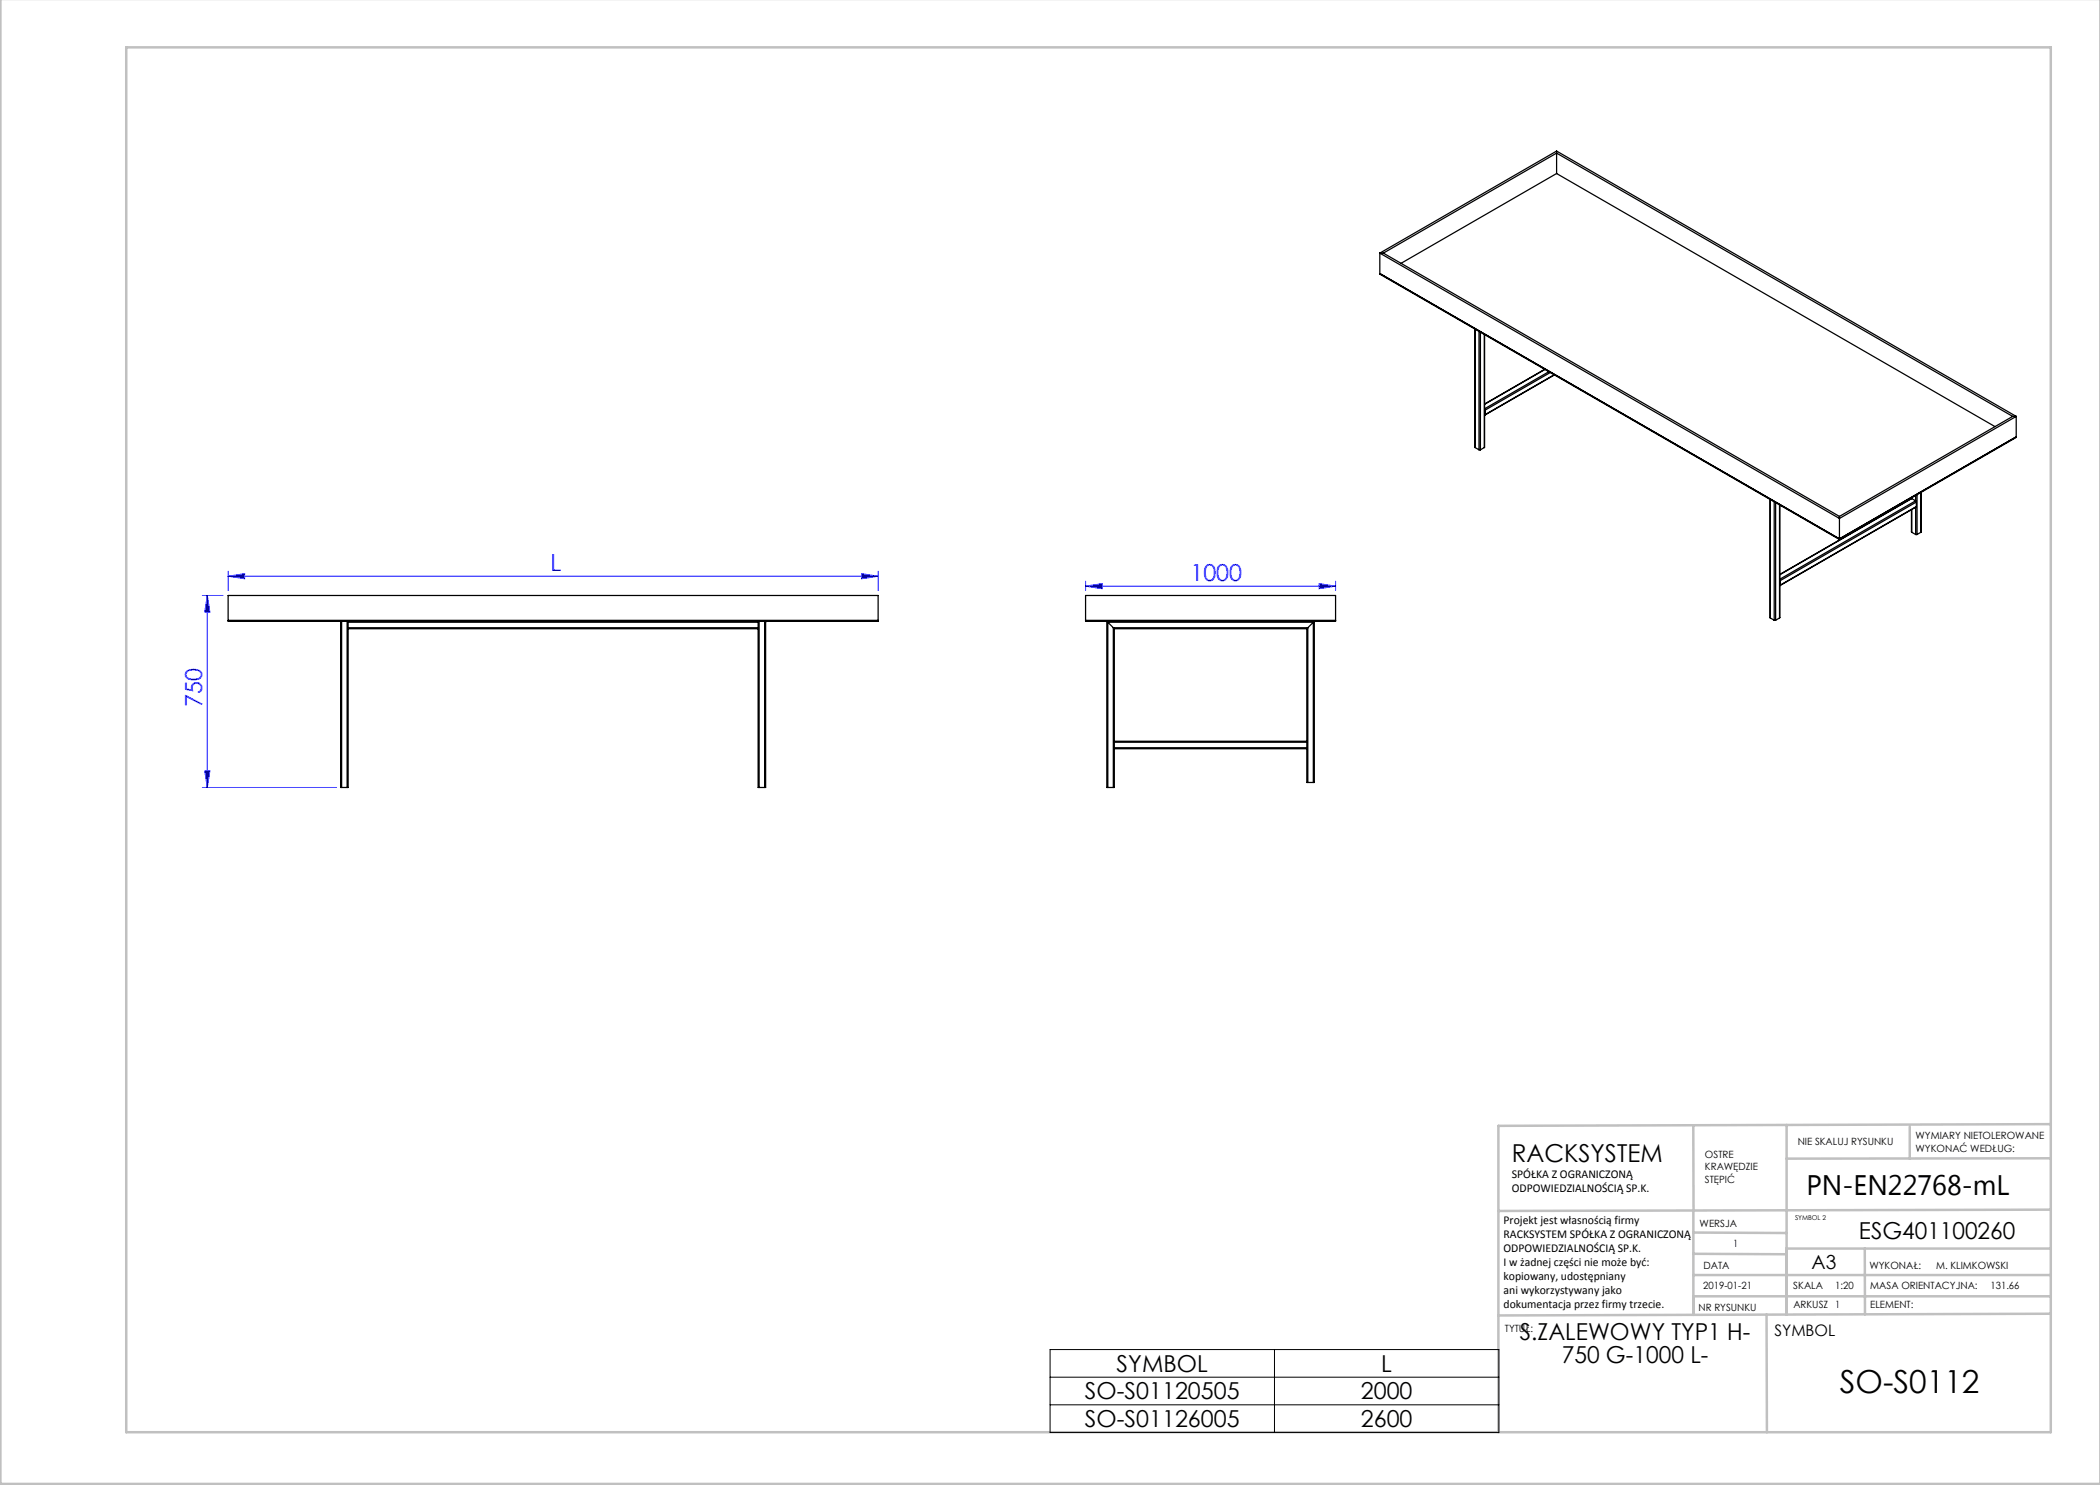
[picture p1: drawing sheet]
<svg xmlns="http://www.w3.org/2000/svg" width="420mm" height="297mm" viewBox="0 0 420 297" stroke-linecap="round" stroke-linejoin="round" font-family="sans-serif">
<g fill="none" stroke="#00f" stroke-width=".2">
<path d="M40.5 119.1h4.1M41.5 119.1v38.4M41.5 119.1l.5 3.3h-1zM45.6 115.2l3.3-.5v1.1zM45.6 114.2v3.9M45.6 115.2h130M172.3 114.7l3.3 .5-3.3 .6zM175.6 114.2v3.9M217.1 117.2l3.3-.5v1zM217.1 116.2v1.9M217.1 117.2h50M263.8 116.7l3.3 .5-3.3 .5z"/>
<path d="M267.1 116.2v1.9M40.5 157.5h26.8M41 154.2h1l-.5 3.3z"/>
</g>
<g fill="none" stroke="#c0c0c0" stroke-width=".5">
<path d="M.1 -.1v296.9h419.9M25.2 9.5h385v276.9h-385zM338.7 225.2v16.9M357.3 225v37.9M382 225.4v6.3M410.1 224.8l-110.4 .4v61.2M410.1 231.7h-52.8M338.7 259.3h71.5M338.7 255h71.5M338.7 250.8l18.6 .1M338.7 246.5l18.6 .1M338.7 242.1v20.9"/>
<path d="M373 249.7v13.2M410.1 241.9l-110.4 .3M410.2 249.7h-52.9v13.2M353.3 262.9l.1 23.5M410.2 262.7l-110.5 .4"/>
</g>
<path d="M210 269.9h89.8v16.6h-89.8zM210 275.4h89.8M254.9 269.9v16.6M210 281h89.8" fill="none" stroke="#000" stroke-width=".2"/>
<g fill="#00f">
<path d="M45.6 115.2l3.3-.5v1.1zM172.3 114.7l3.3 .5-3.3 .6zM217.1 117.2l3.3-.5v1zM263.8 116.7l3.3 .5-3.3 .5z"/>
<path d="M41 154.2h1l-.5 3.3zM41.5 119.1l.5 3.3h-1z"/>
</g>
<g fill="none" stroke="#000" stroke-width=".25">
<path d="M311.3 30.2v4.5M311.3 30.2l91.9 53.1M311.3 34.7l87.7 50.6M311.3 30.2l-35.3 20.4M311.3 34.7l-31.1 18M276 50.6l91.9 53.1 35.3-20.4M276 54.7l91.9 53.1 35.3-20.4M276 50.6h.7M276 50.6v4.2l91.9 53.1M276.7 50.6l91.2 52.7M276.7 50.6l34.6-20 91.2 52.7M295 65.8v23.7"/>
<path d="M295.8 66.3v23.7M296.1 66.4v23.6M296.9 66.9v22.6M308.9 73.9l-12 6.9M309 73.9l-12.1 7M309.8 74.3l-12.9 7.5M310 74.5l-13 7.5M310.8 75l-13.8 7.9M310.9 75l-13.9 8M295 89.5l.8 .5M295.8 90h.3M296.9 89.5l-.8 .5"/>
<path d="M296.9 81.8l.1 .2M296.9 81.9v.1M296.9 82.9h.1M296.9 82v.9M296.9 82h.1M297 82.9l-.1 .1M297 82v.9M354 99.9l.1 23.7M354.1 99.9v23.7M382.3 99.6v.1M382.3 99.7l-26.3 15.2M382.3 99.7l.8 .5"/>
<path d="M382.3 99.5v.2M383.1 99.1v1.1M383.4 98.9v8M384.2 98.5v8M402.5 83.3l-34.6 20M402.5 83.3h.7M403.2 83.3v4.2l-35.3 20.4M45.6 119.1h130v5.1h-130zM217.1 119.1h50v5.1h-50zM354.8 100.4v23.6M355.1 100.5v23.5M355.9 101v22.6"/>
<path d="M356 115.9v.2M356 116v.1M356 101l-.1 22.6M356 117h.1M356 116.1h.1M356 117v.1M356 116.1v.9M367.9 103.3v4.6M382.3 101.9v4.6M382.3 106.5l.8 .4M383.1 100.2l.2 .2M383.1 106.9h.3"/>
<path d="M383.1 100.2l-27.1 15.6M383.1 101.5v5.4M383.3 101.3l-27.3 15.8M383.3 100.4l-27.3 15.7M383.3 100.4v.9M383.3 101.3l-27.3 15.7M384.2 106.5l-.8 .4M45.6 124.1h130M68.2 124.3l.1-.1v33.3h-.2zM69.6 125.5v.2M69.6 124.2v.2M69.6 125.7v31.8h-.2"/>
<path d="M69.6 124.4l-.2-.2v33.3M69.6 125.7h82M69.6 125.5h82M69.6 124.4v1.1M69.6 124.4h82M151.6 125.5v.2M151.6 124.2v.2M151.6 125.7v31.8h.2M151.6 124.4l.2-.2v33.3M151.6 124.4v1.1M152.9 124.2l.2 .2v33.1h-.2zM217.1 124.1h50"/>
<path d="M221.6 124.4l-.2-.2v33.3h.2M221.6 124.4h41.1M221.6 124.4l1.1 1.1M221.6 124.4v33.1M222.7 125.5l.2 .2M222.7 125.5h38.9M222.7 125.5v32M222.9 125.7h38.5M222.9 125.7v22.5M261.4 125.7v22.5M261.6 125.5l-.2 .2M261.6 125.5v31"/>
<path d="M262.7 124.4l.2-.2v32.3h-.2M262.7 124.4v32.1M262.7 124.4l-1.1 1.1M354.1 123.6l.7 .4M354.8 124h.3M355.9 123.6l-.8 .4M68.3 157.5h1.1M151.8 157.5h1.1M221.6 157.5h1.1M222.9 148.2v.2M222.9 149.5v.2M222.9 149.7v7.8h-.2"/>
<path d="M222.9 148.2h38.5M222.9 148.4h38.5M222.9 149.5h38.5M222.9 149.7h38.5M222.9 148.4v1.1M261.4 148.2v.2M261.4 149.5v.2M261.4 149.7v6.8h.2M261.4 148.4v1.1M261.6 156.5h1.1"/>
</g>
<text font-size="6.3" x="367.9" y="278.5">SO-S0112</text>
<text font-size="5.6" x="361.3" y="239.1">PN-EN22768-mL</text>
<text font-size="4.9" x="302.4" y="232.4">RACKSYSTEM</text>
<g font-size="4.7" fill="#00f">
<text x="110.1" y="114.2">L</text>
<text x="238.1" y="116.2">1000</text>
<text x="40.4" y="141.4" transform="rotate(-90 40.4 141.4)">750</text>
</g>
<g font-size="4.7">
<text x="371.8" y="247.8">ESG401100260</text>
<text x="304" y="268.1">S.ZALEWOWY TYP1 H-</text>
<text x="223.3" y="274.3">SYMBOL</text>
<text x="276.3" y="274.3">L</text>
<text x="312.4" y="272.6">750 G-1000 L-</text>
<text x="217" y="279.9">SO-S01120505</text>
<text x="272.2" y="279.9">2000</text>
<text x="217" y="285.4">SO-S01126005</text>
<text x="272.2" y="285.4">2600</text>
</g>
<text font-size="3.9" x="362.3" y="253.8">A3</text>
<text font-size="3.2" x="354.9" y="267.2">SYMBOL</text>
<g font-size="2.4">
<text x="302.4" y="235.6">SPÓŁKA Z OGRANICZONĄ</text>
<text x="302.4" y="238.4">ODPOWIEDZIALNOŚCIĄ SP.K.</text>
<text x="300.7" y="244.7">Projekt jest własnością firmy</text>
<text x="300.7" y="247.5">RACKSYSTEM SPÓŁKA Z OGRANICZONĄ</text>
<text x="300.7" y="250.3">ODPOWIEDZIALNOŚCIĄ SP.K.</text>
<text x="300.7" y="253.1">I w żadnej części nie może być:</text>
<text x="300.7" y="256">kopiowany, udostępniany</text>
<text x="300.7" y="258.8">ani wykorzystywany jako</text>
<text x="300.7" y="261.6">dokumentacja przez firmy trzecie.</text>
</g>
<g font-size="2">
<text x="383.1" y="227.9">WYMIARY NIETOLEROWANE</text>
<text x="341" y="231.6">OSTRE</text>
<text x="359.5" y="228.9">NIE SKALUJ RYSUNKU</text>
<text x="383.1" y="230.4">WYKONAĆ WEDŁUG:</text>
<text x="341" y="234.1">KRAWĘDZIE</text>
<text x="341" y="236.6">STĘPIĆ</text>
<text x="339.9" y="245.4">WERSJA</text>
<text x="346.6" y="249.5">1</text>
<text x="340.6" y="257.7">2019-01-21</text>
<text x="340.7" y="253.8">DATA</text>
<text x="358.7" y="257.7">SKALA</text>
<text x="367" y="257.7">1:20</text>
<text x="373.9" y="253.8">WYKONAŁ:</text>
<text x="374.1" y="257.7">MASA ORIENTACYJNA:</text>
<text x="387.2" y="253.8">M. KLIMKOWSKI</text>
<text x="398.1" y="257.7">131.66</text>
<text x="339.7" y="262.3">NR RYSUNKU</text>
<text x="358.7" y="261.7">ARKUSZ 1</text>
<text x="374.1" y="261.7">ELEMENT:</text>
<text x="301" y="266.4">TYTUŁ:</text>
</g>
<text font-size="1.3" x="359" y="244">SYMBOL 2</text>
</svg>
